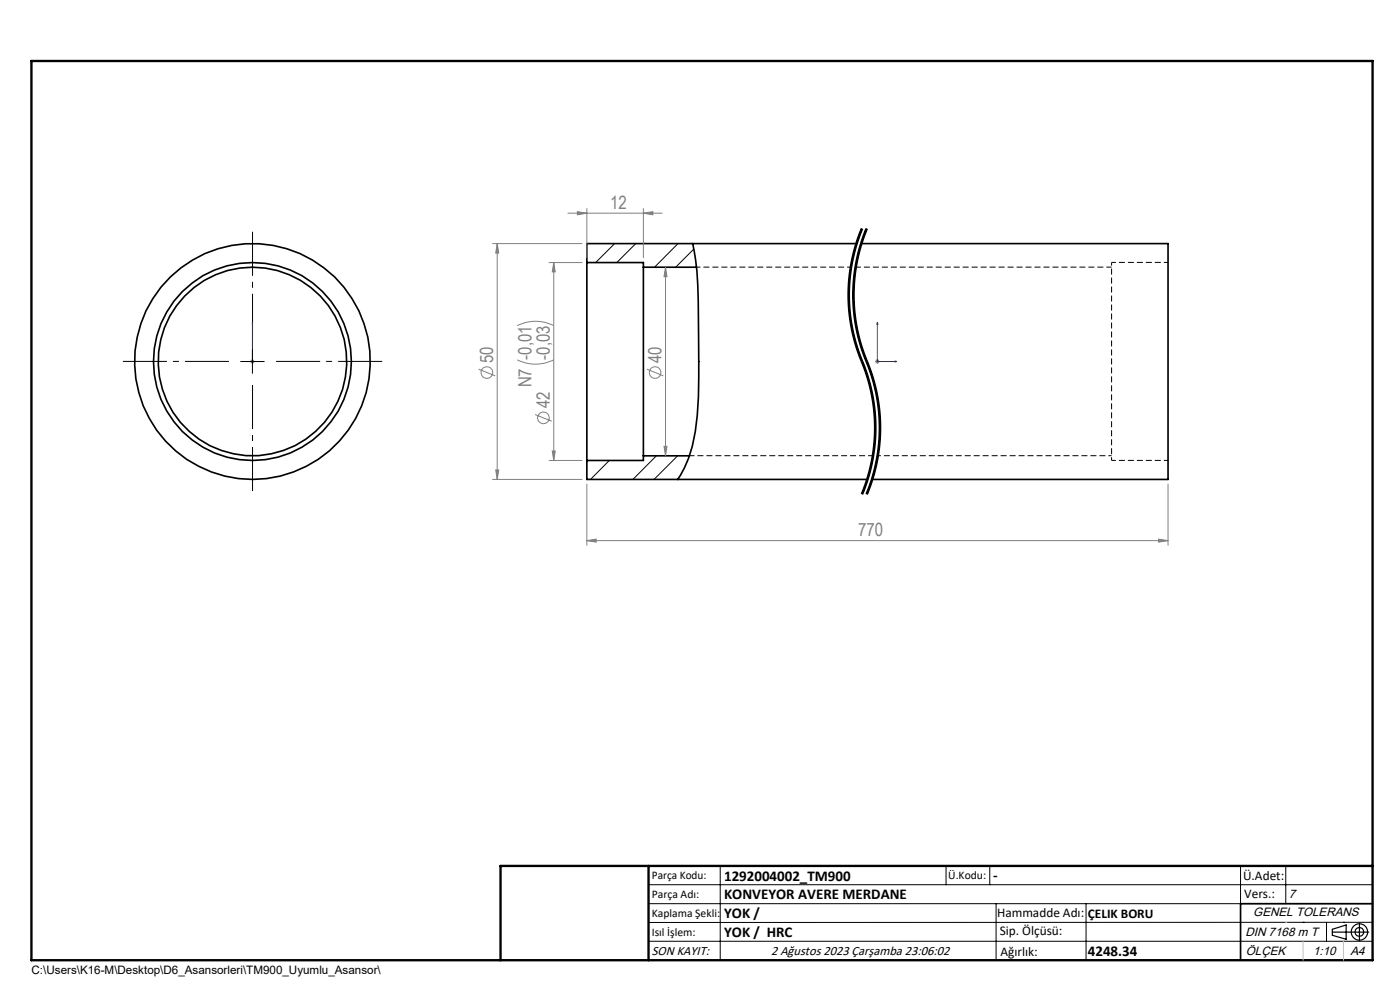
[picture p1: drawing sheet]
<svg xmlns="http://www.w3.org/2000/svg" width="297mm" height="210mm" viewBox="0 0 297 210" stroke-linecap="round" stroke-linejoin="round" font-family="sans-serif">
<path d="M235.8 55.7v42M186.2 96.7h49.6" fill="none" stroke="#000" stroke-width=".21" stroke-dasharray="1.3 .6" stroke-dashoffset=".6" stroke-linecap="butt"/>
<path d="M247.8 55.7h-12M235.8 97.7h12" fill="none" stroke="#000" stroke-width=".21" stroke-dasharray="1.3 .6" stroke-dashoffset=".3" stroke-linecap="butt"/>
<path d="M235.8 56.7h-54.3M146.3 96.7h38.9" fill="none" stroke="#000" stroke-width=".21" stroke-dasharray="1.3 .6" stroke-dashoffset=".2" stroke-linecap="butt"/>
<path d="M180.5 56.7h-32.7" fill="none" stroke="#000" stroke-width=".21" stroke-dasharray="1.3 .6" stroke-dashoffset=".5" stroke-linecap="butt"/>
<g fill="none" stroke="#000" stroke-width=".21">
<path d="M130.4 51.7l-4 4M134.9 51.7l-4.1 4M143.8 51.7l-4.9 5M147.2 52.8l-3.9 3.9M180.8 54.3a36.8 36.8 0 0 0 .4 18.3M181.2 52.6l-.4 1.7M181.8 54.3a37.5 37.5 0 0 0 2.5 24.1 36.5 36.5 0 0 1 2.2 11M182.7 48.4l-1.4 4.2M182.9 48.5a37 37 0 0 0 .6 29.8 36.6 36.6 0 0 1-.6 26.5M183 48.6a36.6 36.6 0 0 0-2.8 15.3M183.7 48.4l-1.2 3.3-.7 2.6M183.9 48.5a37 37 0 0 0 .6 29.8 36.6 36.6 0 0 1-.6 26.5"/>
<path d="M184 48.6a36.5 36.5 0 0 0-2.8 15.3M51 76.7h5.1M53.6 74.2v5M180.2 63.9l.6 5.2M180.8 69.1a36.2 36.2 0 0 0 2.1 7.1M181.2 63.9l.6 5.2M181.3 72.6l.8 2.5a38.5 38.5 0 0 1 3.4 14.3M181.8 69.1a46.5 46.5 0 0 0 3.2 10l.7 2.5M182.9 76.2l.1 .4zM183 76.6a36.8 36.8 0 0 1 2.6 10.2M124.8 97.7l-.3 .3M129.3 97.7l-4 4"/>
<path d="M139.2 96.7l-4.9 5M143.8 96.7l-5.1 5M184.9 99l-.9 3.4-1 2.5M185.5 89.4a36.6 36.6 0 0 1-2.8 15.4M185.6 86.8a36.8 36.8 0 0 1-.7 12.2M185.7 99.9l-1.7 5M185.7 81.6l.9 5.2M185.9 99l-.2 .9M186.5 89.4a36.5 36.5 0 0 1-2.8 15.4M186.6 86.8a36.8 36.8 0 0 1-.7 12.2M137.6 187.7h153.6M137.6 191.7h153.6"/>
<path d="M137.6 199.7h153.6M152.8 183.7v20M200.7 183.7v4M210 183.7v4M211.3 191.7v12M230.4 191.7v12M263.2 183.7v20M272.8 183.7v8M276.4 195.6h.1M281.4 195.6v4.1M285 195.6h.1M291.2 195.6l-153.6 .1"/>
</g>
<g fill="none" stroke="#000" stroke-width=".35">
<path d="M124.5 55.7v42M124.5 55.7h12v1M136.5 56.7v40M136.5 56.7h11.2M146.9 51.7l.1 .4a67 67 0 0 1 1.2 15.6v4a144 144 0 0 1-.7 19.9 23.8 23.8 0 0 1-3.7 10.1M181.7 51.7h-57.2v4M182.7 51.7h65.1v50h-62.8M124.5 97.7v4h59.5M136.5 96.7h9.8M136.5 96.7v1h-12M291.2 191.7h-28v12"/>
<circle cx="53.5" cy="76.7" r="25"/>
<circle cx="53.5" cy="76.7" r="20"/>
<circle cx="53.6" cy="76.7" r="21"/>
</g>
<g fill="none" stroke="#808080" stroke-width=".21">
<path d="M104.5 51.7h19M105.5 51.7l.3 2h-.6zM105.5 51.7v50M116.5 55.7h7M117.5 55.7l.3 2h-.6zM117.5 55.7v42M120.5 45.2h20M122.5 44.9l2 .3-2 .4zM124.5 44.2v10.5M136.5 45.2l2-.3v.7zM136.5 44.2v10.5M141.2 56.7l.3 2h-.6z"/>
<path d="M141.2 56.7v40M53.1 76.7h.9M53.2 76.3l.7 .7M53.6 76.2v1M53.9 76.3l-.7 .7M101.5 78.3l3.6 1.4M109.7 76.3a8.6 8.6 0 0 0 7.8 0M109.7 69.1a8.6 8.6 0 0 1 7.8 0M137.2 78.3l3.5 1.4M185.6 76.7h1.1M185.8 76.3l.7 .7M186.1 76.2v1"/>
<path d="M186.5 76.3l-.7 .7M105.2 99.7h.6l-.3 2zM113.5 87.9l3.6 1.5M116.5 97.7h7M117.2 95.7h.6l-.3 2zM140.9 94.7h.6l-.3 2zM104.5 101.7h19M124.5 114.7l2-.3v.6zM124.5 102.7v13M124.5 114.7h123.3M245.8 114.4l2 .3-2 .3zM247.8 102.7v13"/>
<circle cx="103.3" cy="79" r="1.23"/>
<circle cx="139" cy="79" r="1.24"/>
<circle cx="115.3" cy="88.6" r="1.24"/>
</g>
<path d="M182.9 48.5a36.6 36.6 0 0 0 0 28.2M183.9 48.5a36.6 36.6 0 0 0 0 28.2M182.9 76.7a36.6 36.6 0 0 1 0 28.1M183.9 76.7a36.6 36.6 0 0 1 0 28.1" fill="none" stroke="#000" stroke-width=".21" stroke-dasharray="6.3 1.3 1.3 1.3" stroke-dashoffset="4" stroke-linecap="butt"/>
<g fill="none" stroke="#000" stroke-width=".25">
<path d="M282.6 197.7h7.8M282.6 197.1l3-.9v3l-3-.8zM288.4 195.8v3.8M106.2 203.7h185"/>
<circle cx="288.4" cy="197.7" r="1.74"/>
<circle cx="288.4" cy="197.7" r=".93"/>
</g>
<path d="M53.6 76.6v.2zM53.6 68.4v.4v-.4M53.6 76.7h.1M53.6 68.4v8.3M186.1 68.4v8.3h4.2M186.1 68.4l.1 .4h-.2zM189.9 76.6l.4 .1-.4 .1z" fill="none" stroke="#00f" stroke-width=".21"/>
<path d="M48.6 76.7h-22.5M53.6 71.7v-22.5M58.6 76.7h22.5M53.6 81.7v22.5" fill="none" stroke="#000" stroke-width=".21" stroke-dasharray="15.2 1.3 1.3 1.3" stroke-dashoffset="5.9" stroke-linecap="butt"/>
<path d="M6.7 12.9h284.5v190.8h-284.5zM137.6 183.7v20M291.2 183.7h-185v20" fill="none" stroke="#000" stroke-width=".5"/>
<path d="M276.4 199.7v4M285 199.7v4" fill="none" stroke="#c0c0c0" stroke-width=".21"/>
<path d="M272.8 195.6h.1" fill="none" stroke="#c0c0c0" stroke-width=".25"/>
<g fill="#00f">
<path d="M189.9 76.6l.4 .1-.4 .1zM186.1 68.4l.1 .4h-.2z"/>
<path d="M53.6 76.6v.2zM53.6 68.4v.4z"/>
</g>
<g fill="#808080">
<path d="M136.5 45.2l2-.3v.7zM122.5 44.9l2 .3-2 .4z"/>
<path d="M124.5 114.7l2-.3v.6zM245.8 114.4l2 .3-2 .3z"/>
<path d="M105.2 99.7h.6l-.3 2zM105.5 51.7l.3 2h-.6z"/>
<path d="M117.5 55.7l.3 2h-.6zM117.2 95.7h.6l-.3 2zM141.2 56.7l.3 2h-.6zM140.9 94.7h.6l-.3 2z"/>
</g>
<g font-size="3.9" fill="#808080">
<text x="129.5" y="44.3">12</text>
<text x="104.6" y="77" transform="rotate(-90 104.6 77)">50</text>
<text x="116.6" y="76.3" transform="rotate(-90 116.6 76.3)">-0,03</text>
<text x="140.3" y="77" transform="rotate(-90 140.3 77)">40</text>
<text x="112.8" y="82.2" transform="rotate(-90 112.8 82.2)">N7 -0,01</text>
<text x="116.6" y="86.6" transform="rotate(-90 116.6 86.6)">42</text>
<text x="182.1" y="113.8">770</text>
</g>
<g font-size="3.2">
<text x="153.6" y="186.8">1292004002_TM900</text>
<text x="153.6" y="190.8">KONVEYOR AVERE MERDANE</text>
<text x="210.7" y="186.6">-</text>
<text x="153.6" y="194.8">YOK /</text>
<text x="153.6" y="198.8">YOK / HRC</text>
<text x="230.8" y="202.8">4248.34</text>
</g>
<g font-size="2.8">
<text x="263.7" y="186.7">Ü.Adet:</text>
<text x="263.9" y="190.5">Vers.:</text>
<text x="211.5" y="194.5">Hammadde Adı:</text>
<text x="230.8" y="194.7">ÇELIK BORU</text>
<text x="138.3" y="202.6">SON KAYIT:</text>
<text x="163.6" y="202.6">2 Ağustos 2023 Çarşamba 23:06:02</text>
<text x="212.1" y="198.4">Sip. Ölçüsü:</text>
<text x="212.2" y="202.7">Ağırlık:</text>
</g>
<g font-size="2.6">
<text x="273.4" y="190.4">7</text>
<text x="265.9" y="194.4">GENEL TOLERANS</text>
<text x="264.2" y="198.5">DIN 7168 m T</text>
<text x="264.3" y="202.6">ÖLÇEK</text>
<text x="278.5" y="202.6">1:10</text>
<text x="286.5" y="202.6">A4</text>
</g>
<g font-size="2.5">
<text x="138.3" y="186.4">Parça Kodu:</text>
<text x="138.3" y="190.5">Parça Adı:</text>
<text x="201.2" y="186.5">Ü.Kodu:</text>
<text x="138.3" y="194.5">Kaplama Şekli:</text>
<text x="138.3" y="198.6">Isıl İşlem:</text>
<text x="6.7" y="206.7">C:\Users\K16-M\Desktop\D6_Asansorleri\TM900_Uyumlu_Asansor\</text>
</g>
</svg>
